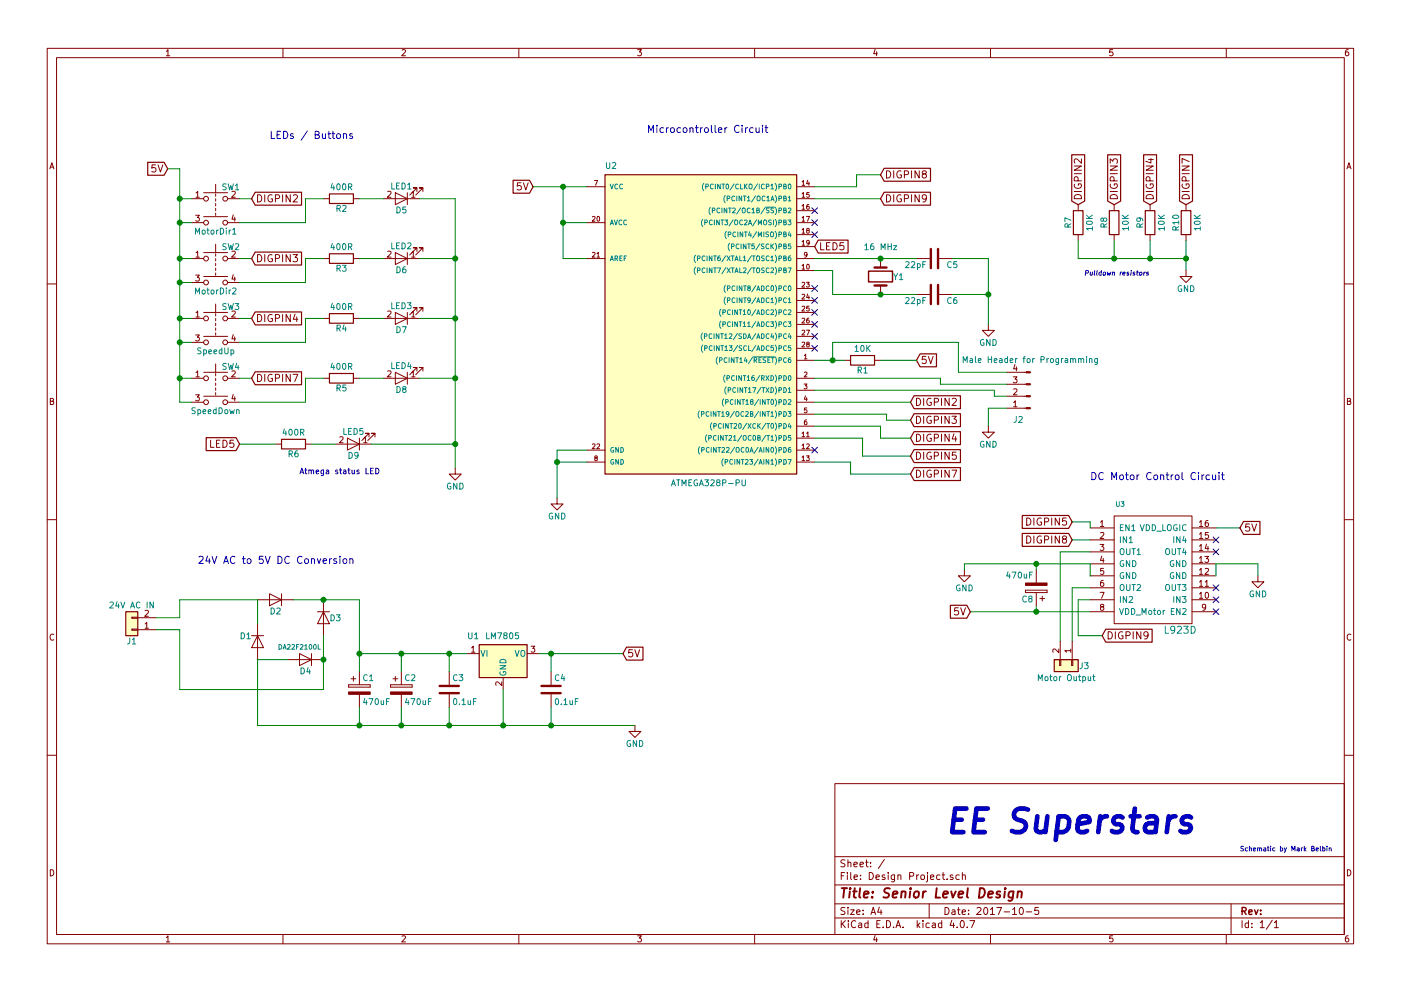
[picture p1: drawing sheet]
EESchema Schematic File Version 2
LIBS:power
LIBS:device
LIBS:switches
LIBS:relays
LIBS:motors
LIBS:transistors
LIBS:conn
LIBS:linear
LIBS:regul
LIBS:74xx
LIBS:cmos4000
LIBS:adc-dac
LIBS:memory
LIBS:xilinx
LIBS:microcontrollers
LIBS:dsp
LIBS:microchip
LIBS:analog_switches
LIBS:motorola
LIBS:texas
LIBS:intel
LIBS:audio
LIBS:interface
LIBS:digital-audio
LIBS:philips
LIBS:display
LIBS:cypress
LIBS:siliconi
LIBS:opto
LIBS:atmel
LIBS:contrib
LIBS:valves
LIBS:l923d
LIBS:Design Project-cache
EELAYER 25 0
EELAYER END
$Descr A4 11693 8268
encoding utf-8
Sheet 1 1
Title "Senior Level Design"
Date "2017-10-5"
Rev ""
Comp ""
Comment1 ""
Comment2 ""
Comment3 ""
Comment4 ""
$EndDescr
Text Notes 1650 4700 0    60   ~ 0
24V AC to 5V DC Conversion
Text Notes 5400 1100 0    60   ~ 0
Microcontroller Circuit
Text Notes 9100 4000 0    60   ~ 0
DC Motor Control Circuit\n
Text Notes 2250 1150 0    60   ~ 0
LEDs / Buttons
$Comp
L D D1
U 1 1
P 2150 5350
F 0 "D1" V 2100 5250 50  0000 C CNN
F 1 "D1" V 2150 5250 50  0001 C CNN
F 2 "Diodes_SMD:D_SOD-123F" H 2150 5350 50  0001 C CNN
F 3 "" H 2150 5350 50  0001 C CNN
	1    2150 5350
	0    1    1    0   
$EndComp
$Comp
L D D4
U 1 1
P 2550 5500
F 0 "D4" H 2550 5600 50  0000 C CNN
F 1 "DA22F2100L" H 2600 5400 39  0000 C CNN
F 2 "Diodes_SMD:D_SOD-123F" H 2550 5500 50  0001 C CNN
F 3 "" H 2550 5500 50  0001 C CNN
	1    2550 5500
	-1   0    0    1   
$EndComp
$Comp
L D D3
U 1 1
P 2700 5150
F 0 "D3" V 2700 5250 50  0000 C CNN
F 1 "D3" V 2700 5050 50  0001 C CNN
F 2 "Diodes_SMD:D_SOD-123F" H 2700 5150 50  0001 C CNN
F 3 "" H 2700 5150 50  0001 C CNN
	1    2700 5150
	0    1    1    0   
$EndComp
$Comp
L D D2
U 1 1
P 2300 5000
F 0 "D2" H 2300 5100 50  0000 C CNN
F 1 "D2" H 2300 4900 50  0001 C CNN
F 2 "Diodes_SMD:D_SOD-123F" H 2300 5000 50  0001 C CNN
F 3 "" H 2300 5000 50  0001 C CNN
	1    2300 5000
	-1   0    0    1   
$EndComp
$Comp
L Conn_01x02 J1
U 1 1
P 1100 5250
F 0 "J1" H 1100 5350 50  0000 C CNN
F 1 "24V AC IN" H 1100 5050 50  0000 C CNN
F 2 "Connectors_Terminal_Blocks:TerminalBlock_Philmore_TB132_02x5mm_Straight" H 1100 5250 50  0001 C CNN
F 3 "" H 1100 5250 50  0001 C CNN
	1    1100 5250
	-1   0    0    1   
$EndComp
$Comp
L CP C2
U 1 1
P 3350 5750
F 0 "C2" H 3375 5850 50  0000 L CNN
F 1 "470uF" H 3375 5650 50  0000 L CNN
F 2 "Capacitors_THT:CP_Radial_D12.5mm_P5.00mm" H 3388 5600 50  0001 C CNN
F 3 "" H 3350 5750 50  0001 C CNN
	1    3350 5750
	1    0    0    -1  
$EndComp
$Comp
L LM7805_TO220 U1
U 1 1
P 4200 5450
F 0 "U1" H 3950 5600 50  0000 C CNN
F 1 "LM7805" H 4050 5600 50  0000 L CNN
F 2 "TO_SOT_Packages_THT:TO-220_Vertical" H 4200 5675 50  0001 C CIN
F 3 "" H 4200 5400 50  0001 C CNN
	1    4200 5450
	1    0    0    -1  
$EndComp
$Comp
L C C3
U 1 1
P 3750 5750
F 0 "C3" H 3775 5850 50  0000 L CNN
F 1 "0.1uF" H 3775 5650 50  0000 L CNN
F 2 "Capacitors_SMD:C_0402" H 3788 5600 50  0001 C CNN
F 3 "" H 3750 5750 50  0001 C CNN
	1    3750 5750
	1    0    0    -1  
$EndComp
$Comp
L C C4
U 1 1
P 4600 5750
F 0 "C4" H 4625 5850 50  0000 L CNN
F 1 "0.1uF" H 4625 5650 50  0000 L CNN
F 2 "Capacitors_SMD:C_0402" H 4638 5600 50  0001 C CNN
F 3 "" H 4600 5750 50  0001 C CNN
	1    4600 5750
	1    0    0    -1  
$EndComp
$Comp
L CP C1
U 1 1
P 3000 5750
F 0 "C1" H 3025 5850 50  0000 L CNN
F 1 "470uF" H 3025 5650 50  0000 L CNN
F 2 "Capacitors_THT:CP_Radial_D12.5mm_P5.00mm" H 3038 5600 50  0001 C CNN
F 3 "" H 3000 5750 50  0001 C CNN
	1    3000 5750
	1    0    0    -1  
$EndComp
$Comp
L GND #PWR01
U 1 1
P 5300 6050
F 0 "#PWR01" H 5300 5800 50  0001 C CNN
F 1 "GND" H 5300 5900 50  0000 C CNN
F 2 "" H 5300 6050 50  0001 C CNN
F 3 "" H 5300 6050 50  0001 C CNN
	1    5300 6050
	1    0    0    -1  
$EndComp
Text GLabel 5200 5450 2    60   Input ~ 0
5V
$Comp
L ATMEGA328P-PU U2
U 1 1
P 5800 2650
F 0 "U2" H 5050 3900 50  0000 L BNN
F 1 "ATMEGA328P-PU" H 5600 1250 50  0000 L BNN
F 2 "Housings_DIP:DIP-28_W7.62mm_Socket" H 5800 2650 50  0001 C CIN
F 3 "" H 5800 2650 50  0001 C CNN
	1    5800 2650
	1    0    0    -1  
$EndComp
$Comp
L GND #PWR02
U 1 1
P 4650 4150
F 0 "#PWR02" H 4650 3900 50  0001 C CNN
F 1 "GND" H 4650 4000 50  0000 C CNN
F 2 "" H 4650 4150 50  0001 C CNN
F 3 "" H 4650 4150 50  0001 C CNN
	1    4650 4150
	1    0    0    -1  
$EndComp
Text GLabel 4450 1550 0    60   Input ~ 0
5V
$Comp
L R R1
U 1 1
P 7200 3000
F 0 "R1" V 7280 3000 50  0000 C CNN
F 1 "10K" V 7100 3000 50  0000 C CNN
F 2 "Resistors_SMD:R_0402" V 7130 3000 50  0001 C CNN
F 3 "" H 7200 3000 50  0001 C CNN
	1    7200 3000
	0    1    1    0   
$EndComp
Text GLabel 7650 3000 2    60   Input ~ 0
5V
$Comp
L Crystal Y1
U 1 1
P 7350 2300
F 0 "Y1" V 7350 2450 50  0000 C CNN
F 1 "16 MHz" V 7100 2300 50  0000 C CNN
F 2 "Crystals:Crystal_HC49-4H_Vertical" H 7350 2300 50  0001 C CNN
F 3 "" H 7350 2300 50  0001 C CNN
	1    7350 2300
	0    1    1    0   
$EndComp
$Comp
L C C5
U 1 1
P 7800 2150
F 0 "C5" V 7850 2250 50  0000 L CNN
F 1 "22pF" V 7850 1900 50  0000 L CNN
F 2 "Capacitors_SMD:C_0402" H 7838 2000 50  0001 C CNN
F 3 "" H 7800 2150 50  0001 C CNN
	1    7800 2150
	0    1    1    0   
$EndComp
$Comp
L C C6
U 1 1
P 7800 2450
F 0 "C6" V 7850 2550 50  0000 L CNN
F 1 "22pF" V 7850 2200 50  0000 L CNN
F 2 "Capacitors_SMD:C_0402" H 7838 2300 50  0001 C CNN
F 3 "" H 7800 2450 50  0001 C CNN
	1    7800 2450
	0    1    1    0   
$EndComp
$Comp
L GND #PWR03
U 1 1
P 8250 2700
F 0 "#PWR03" H 8250 2450 50  0001 C CNN
F 1 "GND" H 8250 2550 50  0000 C CNN
F 2 "" H 8250 2700 50  0001 C CNN
F 3 "" H 8250 2700 50  0001 C CNN
	1    8250 2700
	1    0    0    -1  
$EndComp
Text GLabel 6800 2050 2    60   Input ~ 0
LED5
$Comp
L SW_Push_Dual SW1
U 1 1
P 1800 1650
F 0 "SW1" H 1850 1750 50  0000 L CNN
F 1 "MotorDir1" H 1800 1380 50  0000 C CNN
F 2 "Buttons_Switches_THT:Push_E-Switch_KS01Q01" H 1800 1850 50  0001 C CNN
F 3 "" H 1800 1850 50  0001 C CNN
	1    1800 1650
	1    0    0    -1  
$EndComp
$Comp
L SW_Push_Dual SW2
U 1 1
P 1800 2150
F 0 "SW2" H 1850 2250 50  0000 L CNN
F 1 "MotorDir2" H 1800 1880 50  0000 C CNN
F 2 "Buttons_Switches_THT:Push_E-Switch_KS01Q01" H 1800 2350 50  0001 C CNN
F 3 "" H 1800 2350 50  0001 C CNN
	1    1800 2150
	1    0    0    -1  
$EndComp
$Comp
L SW_Push_Dual SW3
U 1 1
P 1800 2650
F 0 "SW3" H 1850 2750 50  0000 L CNN
F 1 "SpeedUp" H 1800 2380 50  0000 C CNN
F 2 "Buttons_Switches_THT:Push_E-Switch_KS01Q01" H 1800 2850 50  0001 C CNN
F 3 "" H 1800 2850 50  0001 C CNN
	1    1800 2650
	1    0    0    -1  
$EndComp
$Comp
L SW_Push_Dual SW4
U 1 1
P 1800 3150
F 0 "SW4" H 1850 3250 50  0000 L CNN
F 1 "SpeedDown" H 1800 2880 50  0000 C CNN
F 2 "Buttons_Switches_THT:Push_E-Switch_KS01Q01" H 1800 3350 50  0001 C CNN
F 3 "" H 1800 3350 50  0001 C CNN
	1    1800 3150
	1    0    0    -1  
$EndComp
$Comp
L LED D5
U 1 1
P 3350 1650
F 0 "D5" H 3350 1750 50  0000 C CNN
F 1 "LED1" H 3350 1550 50  0000 C CNN
F 2 "LEDs:LED_0603" H 3350 1650 50  0001 C CNN
F 3 "" H 3350 1650 50  0001 C CNN
	1    3350 1650
	-1   0    0    1   
$EndComp
$Comp
L LED D6
U 1 1
P 3350 2150
F 0 "D6" H 3350 2250 50  0000 C CNN
F 1 "LED2" H 3350 2050 50  0000 C CNN
F 2 "LEDs:LED_0603" H 3350 2150 50  0001 C CNN
F 3 "" H 3350 2150 50  0001 C CNN
	1    3350 2150
	-1   0    0    1   
$EndComp
$Comp
L LED D7
U 1 1
P 3350 2650
F 0 "D7" H 3350 2750 50  0000 C CNN
F 1 "LED3" H 3350 2550 50  0000 C CNN
F 2 "LEDs:LED_0603" H 3350 2650 50  0001 C CNN
F 3 "" H 3350 2650 50  0001 C CNN
	1    3350 2650
	-1   0    0    1   
$EndComp
$Comp
L LED D9
U 1 1
P 2950 3700
F 0 "D9" H 2950 3800 50  0000 C CNN
F 1 "LED5" H 2950 3600 50  0000 C CNN
F 2 "LEDs:LED_0603" H 2950 3700 50  0001 C CNN
F 3 "" H 2950 3700 50  0001 C CNN
	1    2950 3700
	-1   0    0    1   
$EndComp
$Comp
L LED D8
U 1 1
P 3350 3150
F 0 "D8" H 3350 3250 50  0000 C CNN
F 1 "LED4" H 3350 3050 50  0000 C CNN
F 2 "LEDs:LED_0603" H 3350 3150 50  0001 C CNN
F 3 "" H 3350 3150 50  0001 C CNN
	1    3350 3150
	-1   0    0    1   
$EndComp
Wire Wire Line
	2700 5300 2700 5750
Wire Wire Line
	2450 5000 3000 5000
Wire Wire Line
	2150 5000 2150 5200
Wire Wire Line
	2150 5500 2400 5500
Wire Wire Line
	2700 5750 1500 5750
Wire Wire Line
	1500 5750 1500 5250
Wire Wire Line
	1500 5250 1300 5250
Connection ~ 2700 5500
Wire Wire Line
	2150 5000 1500 5000
Wire Wire Line
	1500 5000 1500 5150
Wire Wire Line
	1500 5150 1300 5150
Wire Wire Line
	2150 5500 2150 6050
Wire Wire Line
	3000 5000 3000 5600
Wire Wire Line
	3000 5450 3900 5450
Connection ~ 2700 5000
Connection ~ 3350 5450
Connection ~ 3350 6050
Wire Wire Line
	3350 5600 3350 5450
Wire Wire Line
	3350 6050 3350 5900
Wire Wire Line
	4200 6050 4200 5750
Connection ~ 4200 6050
Wire Wire Line
	4600 5900 4600 6050
Connection ~ 4600 6050
Wire Wire Line
	4600 5600 4600 5450
Wire Wire Line
	4500 5450 5200 5450
Connection ~ 4600 5450
Connection ~ 3000 5450
Wire Wire Line
	3000 5900 3000 6050
Connection ~ 3000 6050
Wire Wire Line
	3750 5600 3750 5450
Connection ~ 3750 5450
Wire Wire Line
	3750 6050 3750 5900
Connection ~ 3750 6050
Wire Wire Line
	2150 6050 5300 6050
Wire Wire Line
	4900 3750 4650 3750
Wire Wire Line
	4650 3850 4900 3850
Connection ~ 4650 3850
Wire Wire Line
	4650 3750 4650 4150
Wire Wire Line
	4450 1550 4900 1550
Wire Wire Line
	4900 2150 4700 2150
Wire Wire Line
	4700 2150 4700 1550
Wire Wire Line
	4900 1850 4700 1850
Connection ~ 4700 1850
Connection ~ 4700 1550
Wire Wire Line
	7050 3000 6800 3000
Wire Wire Line
	7350 3000 7650 3000
Wire Wire Line
	6800 2250 6950 2250
Wire Wire Line
	6950 2250 6950 2450
Connection ~ 7350 2150
Connection ~ 7350 2450
Wire Wire Line
	6800 2150 7650 2150
Wire Wire Line
	6950 2450 7650 2450
Wire Wire Line
	7950 2450 8250 2450
Wire Wire Line
	8250 2150 8250 2700
Wire Wire Line
	8250 2150 7950 2150
Connection ~ 8250 2450
Wire Wire Line
	2550 1850 2000 1850
Wire Wire Line
	2550 1650 2550 1850
Wire Wire Line
	2550 2350 2000 2350
$Comp
L R R2
U 1 1
P 2850 1650
F 0 "R2" V 2930 1650 50  0000 C CNN
F 1 "400R" V 2750 1650 50  0000 C CNN
F 2 "Resistors_SMD:R_0603" V 2780 1650 50  0001 C CNN
F 3 "" H 2850 1650 50  0001 C CNN
	1    2850 1650
	0    1    1    0   
$EndComp
Wire Wire Line
	2550 1650 2700 1650
Wire Wire Line
	3000 1650 3200 1650
$Comp
L R R3
U 1 1
P 2850 2150
F 0 "R3" V 2930 2150 50  0000 C CNN
F 1 "400R" V 2750 2150 50  0000 C CNN
F 2 "Resistors_SMD:R_0603" V 2780 2150 50  0001 C CNN
F 3 "" H 2850 2150 50  0001 C CNN
	1    2850 2150
	0    1    1    0   
$EndComp
$Comp
L R R4
U 1 1
P 2850 2650
F 0 "R4" V 2930 2650 50  0000 C CNN
F 1 "400R" V 2750 2650 50  0000 C CNN
F 2 "Resistors_SMD:R_0603" V 2780 2650 50  0001 C CNN
F 3 "" H 2850 2650 50  0001 C CNN
	1    2850 2650
	0    1    1    0   
$EndComp
$Comp
L R R5
U 1 1
P 2850 3150
F 0 "R5" V 2930 3150 50  0000 C CNN
F 1 "400R" V 2750 3150 50  0000 C CNN
F 2 "Resistors_SMD:R_0603" V 2780 3150 50  0001 C CNN
F 3 "" H 2850 3150 50  0001 C CNN
	1    2850 3150
	0    1    1    0   
$EndComp
$Comp
L R R6
U 1 1
P 2450 3700
F 0 "R6" V 2530 3700 50  0000 C CNN
F 1 "400R" V 2350 3700 50  0000 C CNN
F 2 "Resistors_SMD:R_0603" V 2380 3700 50  0001 C CNN
F 3 "" H 2450 3700 50  0001 C CNN
	1    2450 3700
	0    1    1    0   
$EndComp
Wire Wire Line
	3000 2150 3200 2150
Wire Wire Line
	3000 2650 3200 2650
Wire Wire Line
	3000 3150 3200 3150
Wire Wire Line
	2600 3700 2800 3700
Wire Wire Line
	2300 3700 2000 3700
Text GLabel 2000 3700 0    60   Input ~ 0
LED5
Wire Wire Line
	2550 2150 2550 2350
Wire Wire Line
	2550 2150 2700 2150
Wire Wire Line
	2000 2850 2550 2850
Wire Wire Line
	2550 2850 2550 2650
Wire Wire Line
	2550 2650 2700 2650
Wire Wire Line
	2000 3350 2550 3350
Wire Wire Line
	2550 3350 2550 3150
Wire Wire Line
	2550 3150 2700 3150
Wire Wire Line
	3500 1650 3800 1650
Wire Wire Line
	3800 1650 3800 3900
Wire Wire Line
	3500 2150 3800 2150
Connection ~ 3800 2150
Wire Wire Line
	3500 2650 3800 2650
Connection ~ 3800 2650
Wire Wire Line
	3500 3150 3800 3150
Connection ~ 3800 3150
Wire Wire Line
	3100 3700 3800 3700
Connection ~ 3800 3700
$Comp
L GND #PWR04
U 1 1
P 3800 3900
F 0 "#PWR04" H 3800 3650 50  0001 C CNN
F 1 "GND" H 3800 3750 50  0000 C CNN
F 2 "" H 3800 3900 50  0001 C CNN
F 3 "" H 3800 3900 50  0001 C CNN
	1    3800 3900
	1    0    0    -1  
$EndComp
Wire Wire Line
	1600 1850 1500 1850
Wire Wire Line
	1500 1400 1500 3350
Wire Wire Line
	1500 1650 1600 1650
Wire Wire Line
	1600 2350 1500 2350
Wire Wire Line
	1500 2150 1600 2150
Wire Wire Line
	1500 2650 1600 2650
Wire Wire Line
	1500 3350 1600 3350
Wire Wire Line
	1500 3150 1600 3150
Connection ~ 1500 3150
Connection ~ 1500 2350
Connection ~ 1500 2650
Connection ~ 1500 1850
Connection ~ 1500 2150
Text GLabel 1400 1400 0    60   Input ~ 0
5V
Wire Wire Line
	1500 1400 1400 1400
Connection ~ 1500 1650
Wire Wire Line
	2000 1650 2100 1650
Wire Wire Line
	2000 2150 2100 2150
Wire Wire Line
	2000 2650 2100 2650
Wire Wire Line
	2000 3150 2100 3150
Text GLabel 2100 1650 2    60   Input ~ 0
DIGPIN2
Text GLabel 2100 2150 2    60   Input ~ 0
DIGPIN3
Text GLabel 2100 2650 2    60   Input ~ 0
DIGPIN4
Text GLabel 2100 3150 2    60   Input ~ 0
DIGPIN7
Wire Wire Line
	6800 3150 7850 3150
Wire Wire Line
	6800 3250 8300 3250
Text GLabel 7600 3350 2    60   Input ~ 0
DIGPIN2
Text GLabel 7600 3500 2    60   Input ~ 0
DIGPIN3
Text GLabel 7600 3650 2    60   Input ~ 0
DIGPIN4
Wire Wire Line
	6800 3350 7600 3350
Wire Wire Line
	6800 3450 7400 3450
Wire Wire Line
	7400 3450 7400 3500
Wire Wire Line
	7400 3500 7600 3500
Wire Wire Line
	6800 3550 7350 3550
Wire Wire Line
	7350 3550 7350 3650
Wire Wire Line
	7350 3650 7600 3650
Wire Wire Line
	6800 3850 7100 3850
Wire Wire Line
	7100 3850 7100 3950
Wire Wire Line
	7100 3950 7600 3950
Text GLabel 7600 3950 2    60   Input ~ 0
DIGPIN7
Text Notes 2500 3950 0    47   ~ 0
Atmega status LED
$Comp
L Conn_01x04_Male J2
U 1 1
P 8600 3300
F 0 "J2" H 8700 3500 50  0000 C CNN
F 1 "Male Header for Programming" H 8600 3000 50  0000 C CNN
F 2 "Pin_Headers:Pin_Header_Straight_1x04_Pitch2.54mm" H 8600 3300 50  0001 C CNN
F 3 "" H 8600 3300 50  0001 C CNN
	1    8600 3300
	-1   0    0    1   
$EndComp
Wire Wire Line
	8400 3100 8000 3100
Wire Wire Line
	8000 3100 8000 2850
Wire Wire Line
	8000 2850 6950 2850
Wire Wire Line
	6950 2850 6950 3000
Connection ~ 6950 3000
Wire Wire Line
	8400 3200 7850 3200
Wire Wire Line
	7850 3200 7850 3150
Wire Wire Line
	8300 3250 8300 3300
Wire Wire Line
	8300 3300 8400 3300
Wire Wire Line
	8400 3400 8250 3400
Wire Wire Line
	8250 3400 8250 3550
$Comp
L GND #PWR05
U 1 1
P 8250 3550
F 0 "#PWR05" H 8250 3300 50  0001 C CNN
F 1 "GND" H 8250 3400 50  0000 C CNN
F 2 "" H 8250 3550 50  0001 C CNN
F 3 "" H 8250 3550 50  0001 C CNN
	1    8250 3550
	1    0    0    -1  
$EndComp
Text Notes 7900 6950 0    197  Italic 39
EE Superstars
$Comp
L L923D U3
U 1 1
P 9600 4800
F 0 "U3" H 9350 5400 39  0000 C CNN
F 1 "L923D" H 9850 4350 59  0000 C CNN
F 2 "Housings_DIP:DIP-16_W7.62mm_Socket" H 9600 4800 118 0001 C CNN
F 3 "" H 9600 4800 118 0001 C CNN
	1    9600 4800
	1    0    0    -1  
$EndComp
Wire Wire Line
	10150 4400 10350 4400
Wire Wire Line
	8100 5100 9100 5100
Wire Wire Line
	9100 4800 9100 4800
Wire Wire Line
	9100 4700 9100 4800
Wire Wire Line
	10150 4800 10150 4700
$Comp
L CP C8
U 1 1
P 8650 4900
F 0 "C8" H 8675 5000 50  0000 L CNN
F 1 "470uF" H 8675 4800 50  0000 L CNN
F 2 "Capacitors_THT:CP_Radial_D12.5mm_P5.00mm" H 8688 4750 50  0001 C CNN
F 3 "" H 8650 4900 50  0001 C CNN
	1    8650 4900
	-1   0    0    1   
$EndComp
Connection ~ 8650 4700
Connection ~ 8650 5100
$Comp
L GND #PWR06
U 1 1
P 8050 4750
F 0 "#PWR06" H 8050 4500 50  0001 C CNN
F 1 "GND" H 8050 4600 50  0000 C CNN
F 2 "" H 8050 4750 50  0001 C CNN
F 3 "" H 8050 4750 50  0001 C CNN
	1    8050 4750
	1    0    0    -1  
$EndComp
Text GLabel 8100 5100 0    60   Input ~ 0
5V
Wire Wire Line
	8650 4750 8650 4700
Wire Wire Line
	8650 5100 8650 5050
Wire Wire Line
	8050 4700 8050 4750
Wire Wire Line
	8050 4700 9100 4700
Wire Wire Line
	9100 4600 8850 4600
Wire Wire Line
	8850 4600 8850 5350
Wire Wire Line
	9100 4900 8950 4900
Wire Wire Line
	8950 4900 8950 5350
$Comp
L Conn_01x02 J3
U 1 1
P 8950 5550
F 0 "J3" V 8950 5650 50  0000 C CNN
F 1 "Motor Output" V 9050 5500 50  0000 C CNN
F 2 "Connectors_Terminal_Blocks:TerminalBlock_Philmore_TB132_02x5mm_Straight" H 8950 5550 50  0001 C CNN
F 3 "" H 8950 5550 50  0001 C CNN
	1    8950 5550
	0    1    1    0   
$EndComp
Text GLabel 10350 4400 2    60   Input ~ 0
5V
Wire Wire Line
	10150 4700 10500 4700
Wire Wire Line
	10500 4700 10500 4800
$Comp
L GND #PWR07
U 1 1
P 10500 4800
F 0 "#PWR07" H 10500 4550 50  0001 C CNN
F 1 "GND" H 10500 4650 50  0000 C CNN
F 2 "" H 10500 4800 50  0001 C CNN
F 3 "" H 10500 4800 50  0001 C CNN
	1    10500 4800
	1    0    0    -1  
$EndComp
NoConn ~ 10150 5100
NoConn ~ 10150 5000
NoConn ~ 10150 4900
NoConn ~ 10150 4600
NoConn ~ 10150 4500
Wire Wire Line
	9100 5000 9000 5000
Wire Wire Line
	6800 3650 7200 3650
Wire Wire Line
	7200 3650 7200 3800
Wire Wire Line
	7200 3800 7600 3800
Text GLabel 7600 3800 2    60   Input ~ 0
DIGPIN5
Text GLabel 8950 4350 0    60   Input ~ 0
DIGPIN5
Wire Wire Line
	9100 4400 9100 4350
Wire Wire Line
	9100 4350 8950 4350
Wire Wire Line
	6800 1550 7150 1550
Wire Wire Line
	7150 1550 7150 1450
Wire Wire Line
	7150 1450 7350 1450
Wire Wire Line
	6800 1650 7350 1650
Text GLabel 7350 1450 2    60   Input ~ 0
DIGPIN8
Text GLabel 7350 1650 2    60   Input ~ 0
DIGPIN9
Text GLabel 8950 4500 0    60   Input ~ 0
DIGPIN8
Wire Wire Line
	9100 4500 8950 4500
Text GLabel 9200 5300 2    60   Input ~ 0
DIGPIN9
Wire Wire Line
	9000 5300 9200 5300
Wire Wire Line
	9000 5000 9000 5300
NoConn ~ 6800 2900
NoConn ~ 6800 3750
NoConn ~ 6800 2800
NoConn ~ 6800 2700
NoConn ~ 6800 2600
NoConn ~ 6800 2500
NoConn ~ 6800 2400
NoConn ~ 6800 1950
NoConn ~ 6800 1850
NoConn ~ 6800 1750
Text Notes 10350 7100 0    39   ~ 0
Schematic by Mark Belbin
Wire Wire Line
	1600 2850 1500 2850
Connection ~ 1500 2850
$Comp
L R R7
U 1 1
P 9000 1850
F 0 "R7" V 9080 1850 50  0000 C CNN
F 1 "10K" V 8900 1850 50  0000 C CNN
F 2 "Resistors_SMD:R_0402" V 8930 1850 50  0001 C CNN
F 3 "" H 9000 1850 50  0001 C CNN
	1    9000 1850
	-1   0    0    1   
$EndComp
$Comp
L R R8
U 1 1
P 9300 1850
F 0 "R8" V 9380 1850 50  0000 C CNN
F 1 "10K" V 9200 1850 50  0000 C CNN
F 2 "Resistors_SMD:R_0402" V 9230 1850 50  0001 C CNN
F 3 "" H 9300 1850 50  0001 C CNN
	1    9300 1850
	-1   0    0    1   
$EndComp
$Comp
L R R9
U 1 1
P 9600 1850
F 0 "R9" V 9680 1850 50  0000 C CNN
F 1 "10K" V 9500 1850 50  0000 C CNN
F 2 "Resistors_SMD:R_0402" V 9530 1850 50  0001 C CNN
F 3 "" H 9600 1850 50  0001 C CNN
	1    9600 1850
	-1   0    0    1   
$EndComp
$Comp
L R R10
U 1 1
P 9900 1850
F 0 "R10" V 9980 1850 50  0000 C CNN
F 1 "10K" V 9800 1850 50  0000 C CNN
F 2 "Resistors_SMD:R_0402" V 9830 1850 50  0001 C CNN
F 3 "" H 9900 1850 50  0001 C CNN
	1    9900 1850
	-1   0    0    1   
$EndComp
Text GLabel 9000 1700 1    60   Input ~ 0
DIGPIN2
Text GLabel 9300 1700 1    60   Input ~ 0
DIGPIN3
Text GLabel 9600 1700 1    60   Input ~ 0
DIGPIN4
Text GLabel 9900 1700 1    60   Input ~ 0
DIGPIN7
Wire Wire Line
	9900 2000 9900 2250
Wire Wire Line
	9900 2150 9000 2150
Wire Wire Line
	9000 2150 9000 2000
Wire Wire Line
	9300 2000 9300 2150
Connection ~ 9300 2150
Wire Wire Line
	9600 2000 9600 2150
Connection ~ 9600 2150
Connection ~ 9900 2150
$Comp
L GND #PWR08
U 1 1
P 9900 2250
F 0 "#PWR08" H 9900 2000 50  0001 C CNN
F 1 "GND" H 9900 2100 50  0000 C CNN
F 2 "" H 9900 2250 50  0001 C CNN
F 3 "" H 9900 2250 50  0001 C CNN
	1    9900 2250
	1    0    0    -1  
$EndComp
Text Notes 9050 2350 0    39   Italic 0
Pulldown resistors\n\n
$EndSCHEMATC
